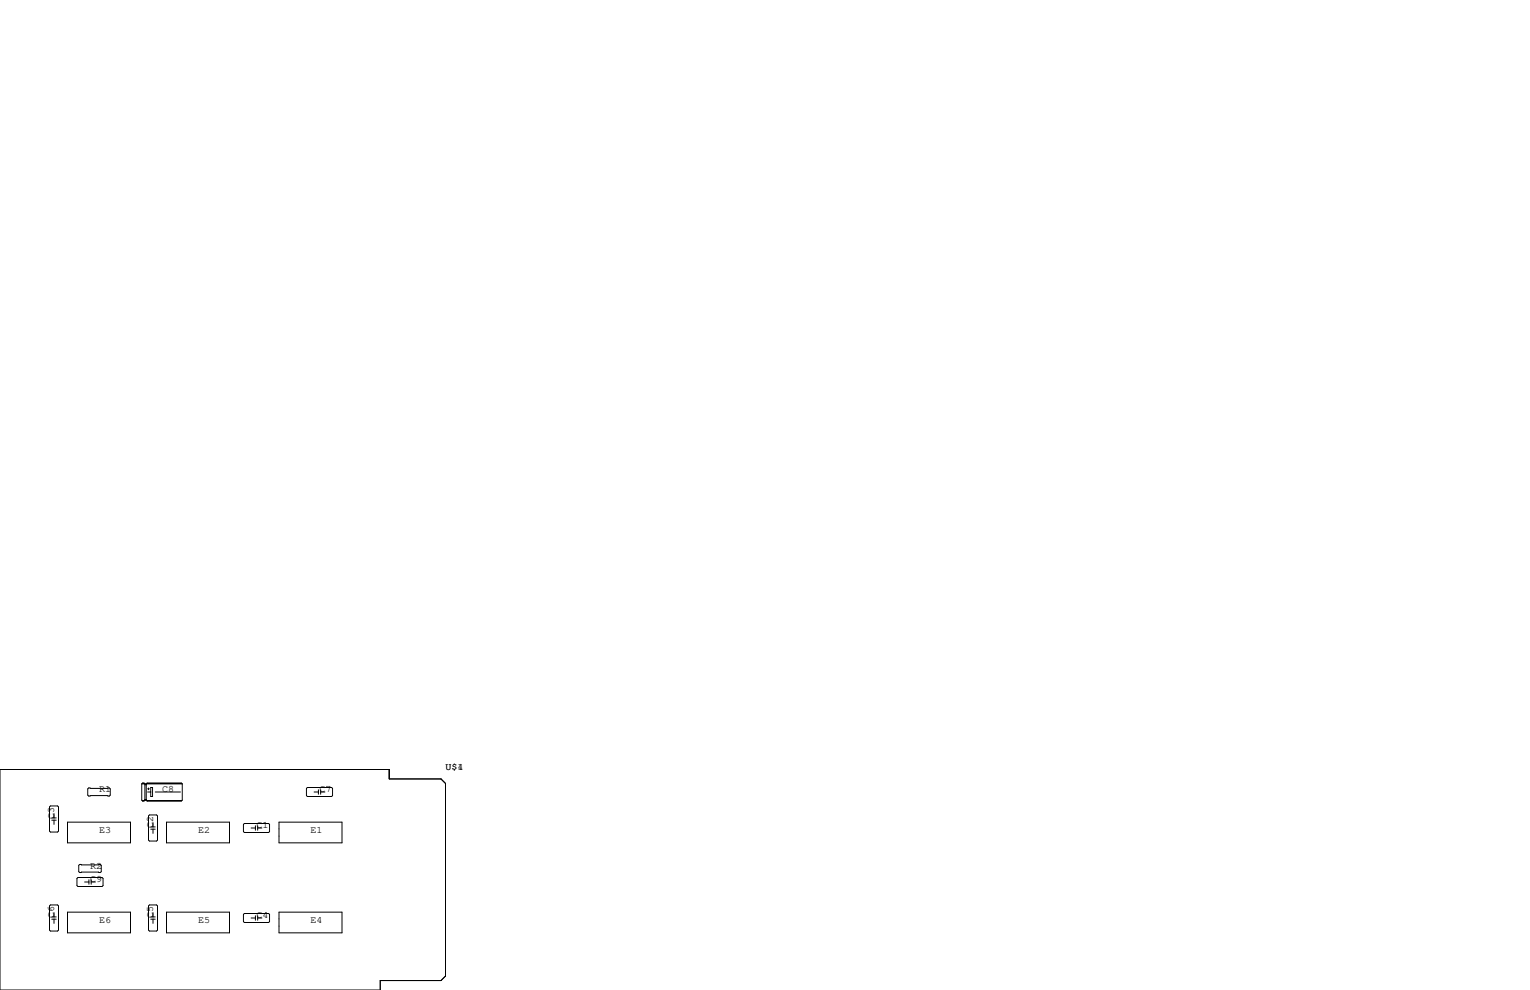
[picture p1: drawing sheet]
<svg xmlns="http://www.w3.org/2000/svg" width="432mm" height="279mm" viewBox="0 0 432 279" stroke-linecap="round" stroke-linejoin="round" font-family="sans-serif">
<g fill="none" stroke="#000" stroke-width=".28">
<path d="M0 217.2h109.9v2.6h14.6l1.2 1.3v54.4l-1.2 1.2h-17.2v2.7h-107.3zM14.2 227.5h2.1l.2 .2v6.9l-.2 .2h-2.1l-.2-.2v-6.9zM14.6 230.8h1.3M14.6 231.5h1.3M15.2 229.6v1.2M15.2 231.5v1.2M19.1 232h17.7v5.9h-17.7zM25 222.4h5.9l.2 .2v1.8l-.2 .3h-5.9l-.2-.3v-1.8zM40 221.2v4.6l.3 .3M40 221.2l.3-.2h.3l.3 .2v4.6M40 221.2h11.4M40.1 225.9h.7"/>
<path d="M40.3 221.1h.3M40.6 226l-.3 .1M40.9 221.5h.4M40.9 225.8l-.3 .3h-.3M40.9 225.8h.4M40.9 225.7h.4M41 221.4h.1M41.3 225.8l.2 .3M41.4 225.9h9.9M41.5 221.1h9.7M41.7 223.5h.8M41.7 222.6h.5"/>
<path d="M41.9 222.4v.5M42.2 230h2l.3 .3v6.8l-.3 .3h-2l-.3-.3v-6.8zM42.5 233.4h1.3M42.5 234h1.3M42.5 222.2h.6v2.6h-.6zM43.2 232.2v1.2M43.2 234v1.2M43.8 223.5h7.1M47 232h17.8v5.9h-17.8zM51.2 226l-9.7 .1M51.4 221.2l-.2-.2h-9.7l-.2 .2v4.6M51.4 221.2v4.6l-.2 .3h-9.7"/>
<path d="M68.7 232.7l.3-.3h6.8l.3 .3v2l-.3 .2h-6.8l-.3-.2zM70.9 233.7h1.2M72.1 233v1.3M72.7 233.7h1.2M72.7 233v1.3M78.7 232h17.8v5.9h-17.8zM86.5 222.5l.2-.3h6.9l.3 .3v2l-.3 .3h-6.9l-.2-.3zM88.6 223.5h1.3M89.9 222.9v1.3M90.5 223.5h1.2M90.5 222.9v1.3M14.2 255.4h2.1l.2 .3v6.8l-.2 .3h-2.1l-.2-.3v-6.8z"/>
<path d="M14.6 258.8h1.3M14.6 259.4h1.3M15.2 257.6v1.2M15.2 259.4v1.2M19.1 257.4h17.7v5.9h-17.7zM21.7 247.9l.3-.3h6.8l.3 .3v2l-.3 .3h-6.8l-.3-.3zM22.5 244h5.8l.3 .2v1.8l-.3 .3h-5.8l-.3-.3v-1.8zM23.9 248.9h1.2M25.1 248.3v1.3M25.7 248.9h1.2M25.7 248.3v1.3M41.9 255.7l.3-.3h2l.3 .3v6.8l-.3 .3h-2l-.3-.3z"/>
<path d="M42.5 258.8h1.3M42.5 259.4h1.3M43.2 257.6v1.2M43.2 259.4v1.2M47 257.4h17.8v5.9h-17.8zM68.7 258.1l.3-.3h6.8l.3 .3v2l-.3 .2h-6.8l-.3-.2zM70.9 259.1h1.2M72.1 258.4v1.3M72.7 258.4v1.3M72.7 259.1h1.2M78.7 257.4h17.8v5.9h-17.8z"/>
</g>
<g font-size="2.8">
<text x="125.7" y="217.2">U$1</text>
<text x="129.1" y="217.2">4</text>
<text x="27.9" y="223.5">R1</text>
<text x="45.7" y="223.5">C8</text>
<text x="90.2" y="223.5">C7</text>
<text x="15.2" y="231.1" transform="rotate(-90 15.2 231.1)">C3</text>
<text x="43.2" y="233.7" transform="rotate(-90 43.2 233.7)">C2</text>
<text x="72.4" y="233.7">C1</text>
<text x="27.9" y="234.9">E3</text>
<text x="55.9" y="234.9">E2</text>
<text x="87.6" y="234.9">E1</text>
<text x="25.4" y="245.1">R2</text>
<text x="25.4" y="248.9">C9</text>
<text x="15.2" y="259.1" transform="rotate(-90 15.2 259.1)">C6</text>
<text x="27.9" y="260.3">E6</text>
<text x="43.2" y="259.1" transform="rotate(-90 43.2 259.1)">C5</text>
<text x="55.9" y="260.3">E5</text>
<text x="72.4" y="259.1">C4</text>
<text x="87.6" y="260.3">E4</text>
</g>
</svg>
